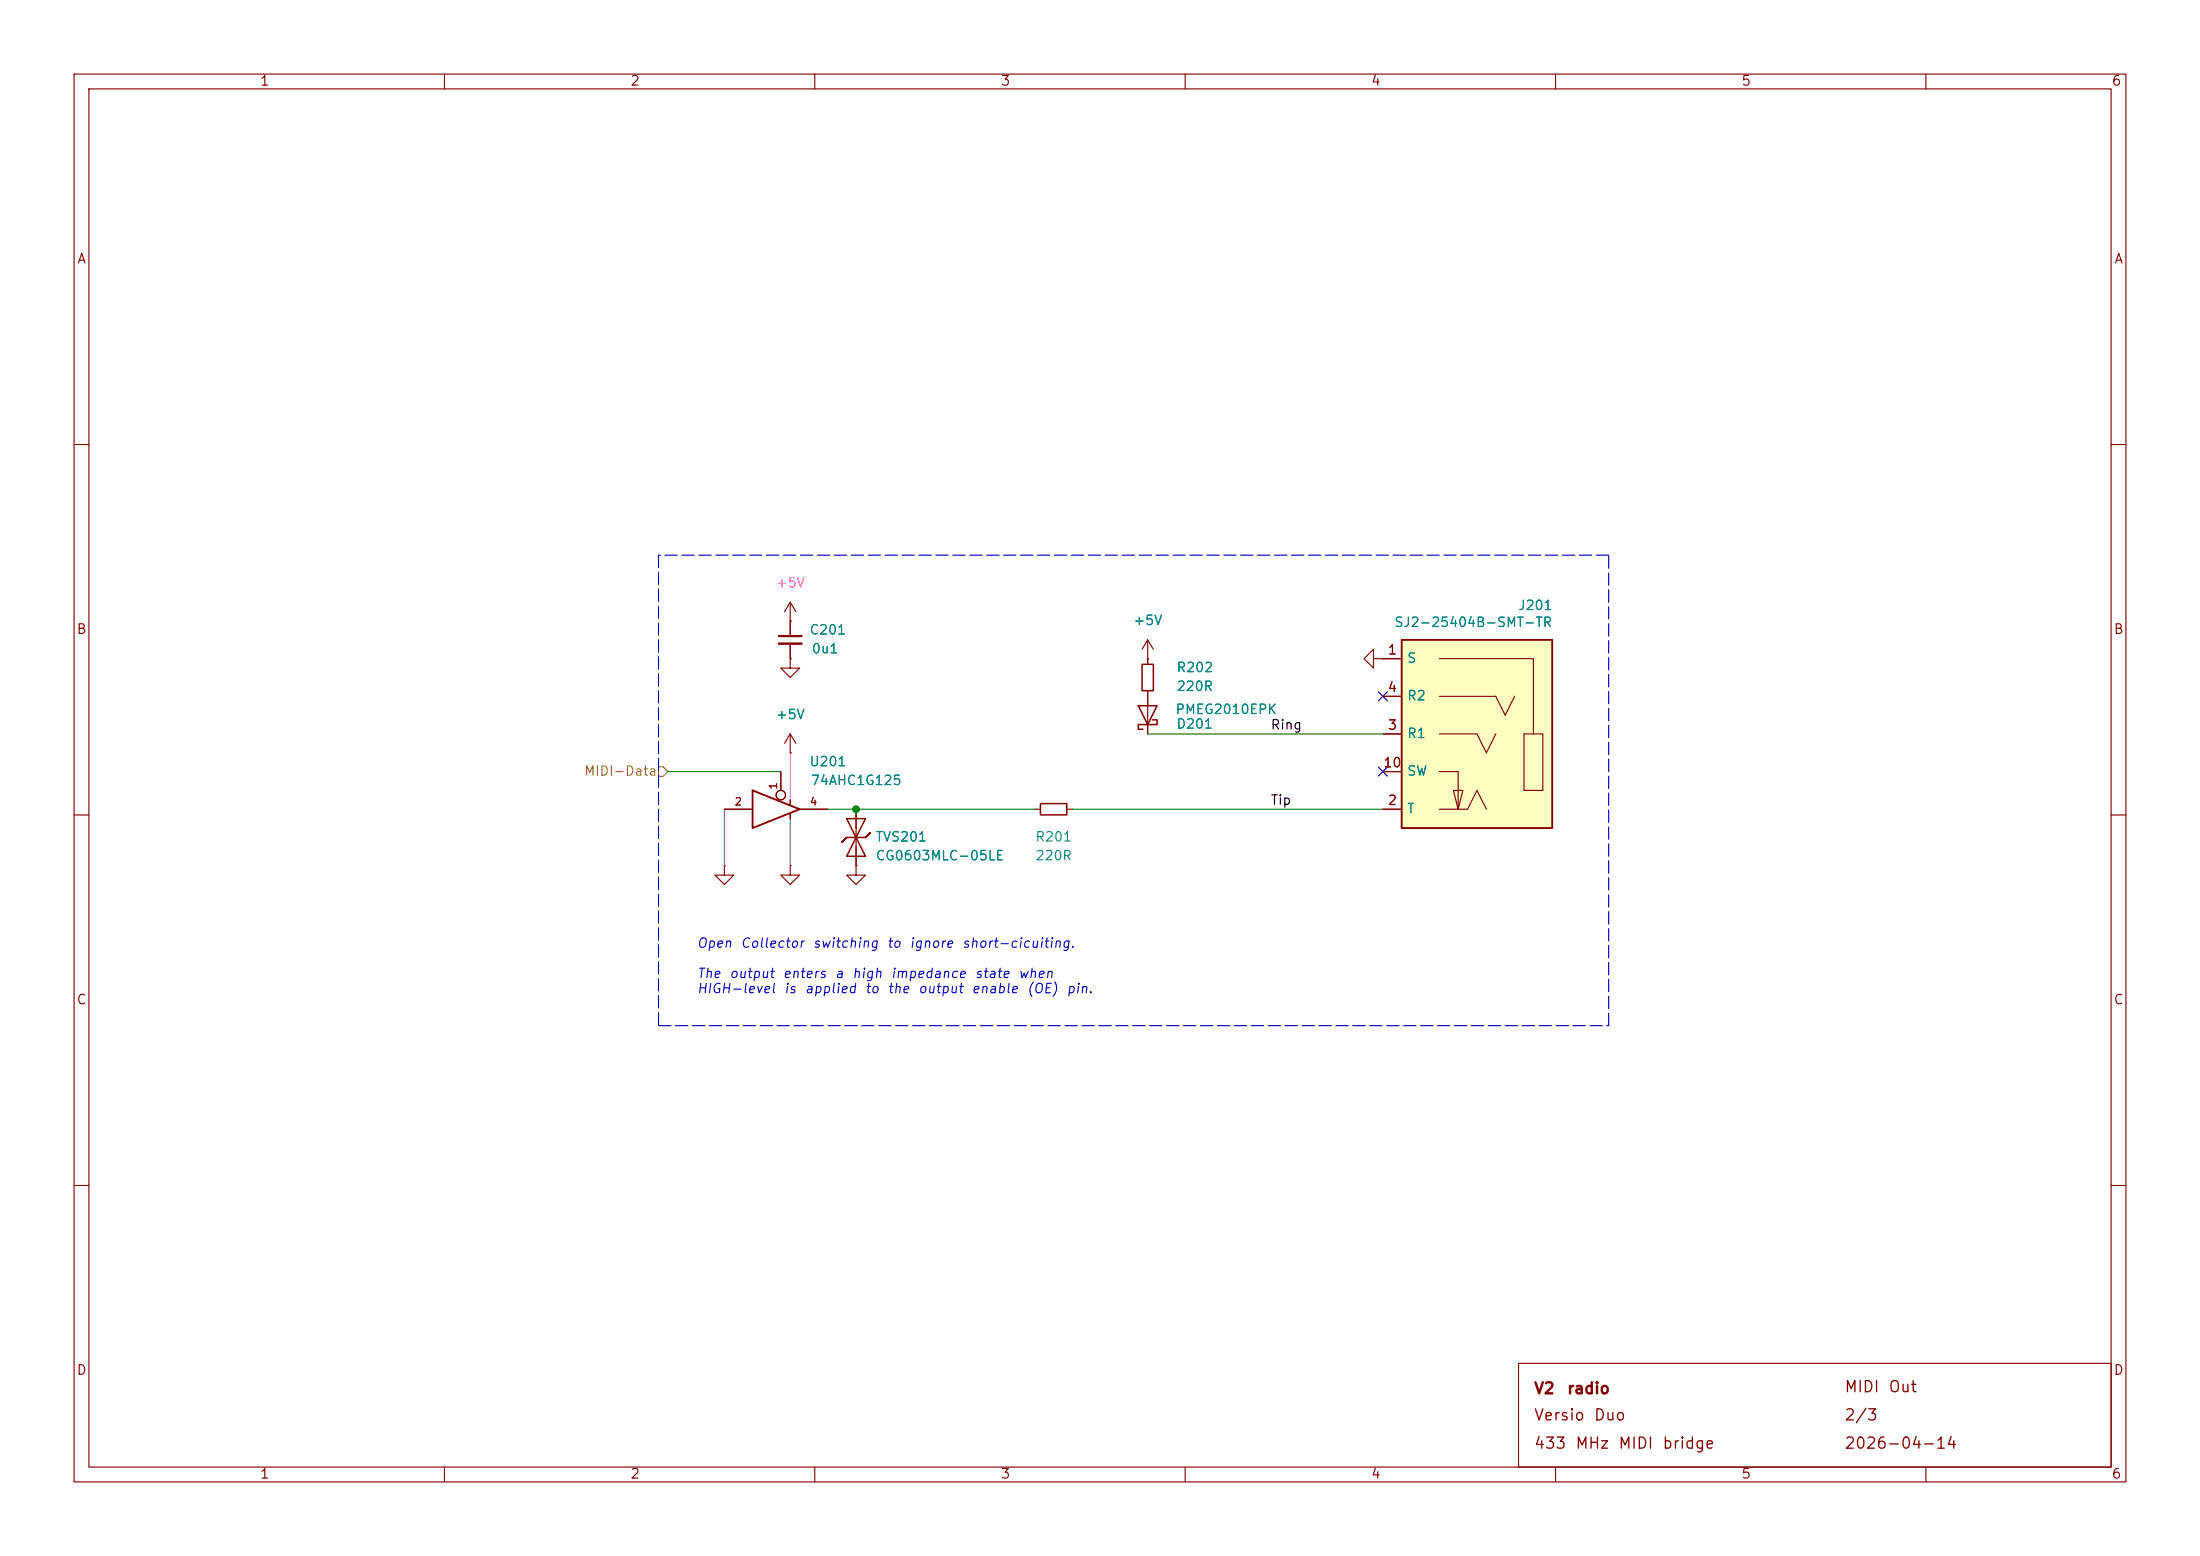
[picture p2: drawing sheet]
<svg xmlns="http://www.w3.org/2000/svg" width="297mm" height="210mm" viewBox="0 0 297 210" stroke-linecap="round" stroke-linejoin="round" font-family="sans-serif">
<g fill="none" stroke="#840000" stroke-width=".15">
<path d="M10 10h277v190h-277zM12 12h273v186h-273zM60 10v2M110 10v2M160 10v2M210 10v2M260 10v2M10 60h2M285 60h2M154.9 88.9v.8M154.9 93.2v.8M10 110h2"/>
<path d="M97.8 116.8v1.3h1.3l-1.3 1.3-1.3-1.3h1.3M97.8 116.8h.1M115.6 116.8v1.3h1.2l-1.2 1.3-1.3-1.3h1.3M115.6 116.8h.1M285 110h2M10 160h2M285 160h2M60 198v2M110 198v2M160 198v2M205 184h80v14h-80zM210 198v2"/>
<path d="M260 198v2"/>
</g>
<path d="M154.2 89.7h1.5v3.5h-1.5z" fill="none" stroke="#840000" stroke-width=".2"/>
<g fill="#ffffc2">
<path d="M189.2 86.4h20.3v25.4h-20.3z"/>
<path d="M196.2 106.7h1.3l-.7 2.5z"/>
</g>
<path d="M189.2 86.4h20.3v25.4h-20.3zM101.6 106.7l6.3 2.5-6.3 2.6z" fill="none" stroke="#840000" stroke-width=".25"/>
<g fill="none" stroke="#840000" stroke-width=".15">
<path d="M106.7 88.9v1.3h1.2l-1.2 1.2-1.3-1.2h1.3M106.7 88.9h.1M106.7 83.8h.1M106.7 99.1l-.8 1.2M106.7 99.1l.7 1.2M106.7 81.3v4.6M106.7 86.9v2M106.7 99.1v2.5M106.7 81.3l-.8 1.3M106.7 81.3l.7 1.3M154.9 88.9h.1M154.9 86.4v3.3"/>
<path d="M154.9 93.2v5.9M154.9 86.4l-.7 1.2M154.9 86.4l.8 1.2M185.4 88.9v-1.3l-1.3 1.3 1.3 1.3v-1.3h1.3M186.7 88.9h.1M186.7 99.1h2.5M186.7 88.9h2.5M186.7 94h2.5M194.3 88.9h12.7v10.2M194.3 99.1h5.1l1.3 2.5 1.2-2.5M194.3 94h7.6l1.3 2.5 1.3-2.5M205.7 99.1h2.6v7.6h-2.6z"/>
<path d="M97.8 109.2h3.8M105.4 104.1v2.6M106.7 101.6h.1M106.7 116.8v1.3h1.2l-1.2 1.3-1.3-1.3h1.3M106.7 116.8h.1M106.7 108v.6M106.7 109.9v.6M107.9 109.2h3.9M115.6 116.8h.1M115.6 109.2v7.6M139.7 109.2h.8M144 109.2h.8"/>
<path d="M186.7 109.2h2.5M186.7 104.1h2.5M194.3 109.2h3.8l1.3-2.5 1.3 2.5M194.3 104.1h2.5v5.1M196.2 106.7h1.3l-.7 2.5z"/>
<circle cx="105.4" cy="107.3" r=".63"/>
</g>
<path d="M153.7 95.3h2.5l-1.3 2.5zM155.6 97.2h.6v.6h-2.5v.6h.6M114.3 113l-.6 .7 .6-.7h2.5l.7-.6-.7 .6M114.3 110.5h2.5l-1.2 2.5zM115.6 113l1.2 2.6h-2.5zM140.5 108.5h3.5v1.5h-3.5z" fill="none" stroke="#840000" stroke-width=".2"/>
<path d="M105.2 85.9h3" fill="none" stroke="#840000" stroke-width=".3"/>
<path d="M105.2 86.9h3" fill="none" stroke="#840000" stroke-width=".33"/>
<path d="M88.9 103.5h.6l.7 .6-.7 .7h-.6z" fill="none" stroke="#848400" stroke-width=".15"/>
<path d="M88.9 74.9v63.5M217.2 74.9h-128.3M88.9 138.4h128.3M217.2 138.4v-63.5" fill="none" stroke="#0000c2" stroke-width=".15" stroke-dasharray="1.7 .6"/>
<path d="M154.9 99.1h31.8M90.2 104.1h15.2M111.8 109.2h27.9M144.8 109.2h41.9" fill="none" stroke="#008400" stroke-width=".15"/>
<path d="M106.7 101.6v6.4" fill="none" stroke="#ff5cbb" stroke-width=".15"/>
<path d="M97.8 109.2v7.6M106.7 110.5v6.3" fill="none" stroke="#676767" stroke-width=".15"/>
<path d="M186.1 93.4l1.2 1.2M187.3 93.4l-1.2 1.2M186.1 103.5l1.2 1.2M187.3 103.5l-1.2 1.2" fill="none" stroke="#000084" stroke-width=".15"/>
<circle cx="115.6" cy="109.2" r=".46" fill="#008400" stroke="#008400" stroke-width=".14"/>
<g font-size="1.5" fill="#840000">
<text x="207" y="188.5">V2</text>
<text x="211.4" y="188.5">radio</text>
<text x="248.9" y="188.3">MIDI</text>
<text x="254.8" y="188.3">Out</text>
<text x="207" y="192.1">Versio</text>
<text x="207" y="195.9">433</text>
<text x="212.6" y="195.9">MHz</text>
<text x="215.1" y="192.1">Duo</text>
<text x="218.4" y="195.9">MIDI</text>
<text x="224.3" y="195.9">bridge</text>
<text x="248.9" y="195.9">2026-04-14</text>
<text x="248.9" y="192.1">2/3</text>
</g>
<g font-size="1.3" fill="#840000">
<text x="35" y="11.9">1</text>
<text x="85" y="11.9">2</text>
<text x="135" y="11.9">3</text>
<text x="185" y="11.9">4</text>
<text x="235" y="11.9">5</text>
<text x="285" y="11.9">6</text>
<text x="10.3" y="35.9">A</text>
<text x="285.3" y="35.9">A</text>
<text x="10.3" y="85.9">B</text>
<text x="187.3" y="88.6">1</text>
<text x="285.3" y="85.9">B</text>
<text x="187.3" y="93.7">4</text>
<text x="187.3" y="98.8">3</text>
<text x="186.6" y="103.9">10</text>
<text x="187.3" y="109">2</text>
<text x="10.3" y="135.9">C</text>
<text x="285.3" y="135.9">C</text>
<text x="10.3" y="185.9">D</text>
<text x="285.3" y="185.9">D</text>
<text x="35" y="199.9">1</text>
<text x="85" y="199.9">2</text>
<text x="135" y="199.9">3</text>
<text x="185" y="199.9">4</text>
<text x="235" y="199.9">5</text>
<text x="285" y="199.9">6</text>
</g>
<text font-size="1.3" fill="#ff5cbb" x="104.6" y="79.6">+5V</text>
<g font-size="1.3" fill="#008484">
<text x="204.9" y="82.7">J201</text>
<text x="109.2" y="86">C201</text>
<text x="109.5" y="88.5">0u1</text>
<text x="152.9" y="84.7">+5V</text>
<text x="188.1" y="84.9">SJ2-25404B-SMT-TR</text>
<text x="189.9" y="89.8">S</text>
<text x="158.7" y="91">R202</text>
<text x="158.7" y="93.6">220R</text>
<text x="189.9" y="94.8">R2</text>
<text x="104.6" y="97.4">+5V</text>
<text x="158.6" y="96.7">PMEG2010EPK</text>
<text x="158.7" y="98.7">D201</text>
<text x="189.9" y="99.9">R1</text>
<text x="109.2" y="103.7">U201</text>
<text x="109.4" y="106.3">74AHC1G125</text>
<text x="189.9" y="105">SW</text>
<text x="118.1" y="113.9">TVS201</text>
<text x="139.7" y="113.9">R201</text>
<text x="189.9" y="110.1">T</text>
<text x="118.1" y="116.4">CG0603MLC-05LE</text>
<text x="139.7" y="116.4">220R</text>
</g>
<g font-size="1.3">
<text x="171.4" y="98.8">Ring</text>
<text x="171.4" y="108.9">Tip</text>
</g>
<text font-size="1.3" fill="#848400" x="78.8" y="105">MIDI-Data</text>
<g font-size="1.3" fill="#0000c2">
<text x="94" y="128.2">﻿Open</text>
<text x="99.9" y="128.2">Collector</text>
<text x="109.6" y="128.2">switching</text>
<text x="119.6" y="128.2">to</text>
<text x="122.7" y="128.2">ignore</text>
<text x="129.8" y="128.2">short-cicuiting.</text>
<text x="94" y="132.3">The</text>
<text x="94" y="134.4">HIGH-level</text>
<text x="98.4" y="132.3">output</text>
<text x="105.6" y="132.3">enters</text>
<text x="105.7" y="134.4">is</text>
<text x="108.5" y="134.4">applied</text>
<text x="112.6" y="132.3">a</text>
<text x="114.9" y="132.3">high</text>
<text x="116.7" y="134.4">to</text>
<text x="119.7" y="134.4">the</text>
<text x="120.2" y="132.3">impedance</text>
<text x="123.8" y="134.4">output</text>
<text x="131.1" y="134.4">enable</text>
<text x="131.5" y="132.3">state</text>
<text x="137.4" y="132.3">when</text>
<text x="138.5" y="134.4">(OE)</text>
<text x="143.9" y="134.4">pin.</text>
</g>
<g font-size="1" fill="#840000">
<text x="105.2" y="106.7" transform="rotate(-90 105.2 106.7)">1</text>
<text x="99.1" y="109">2</text>
<text x="109.2" y="109">4</text>
</g>
</svg>
